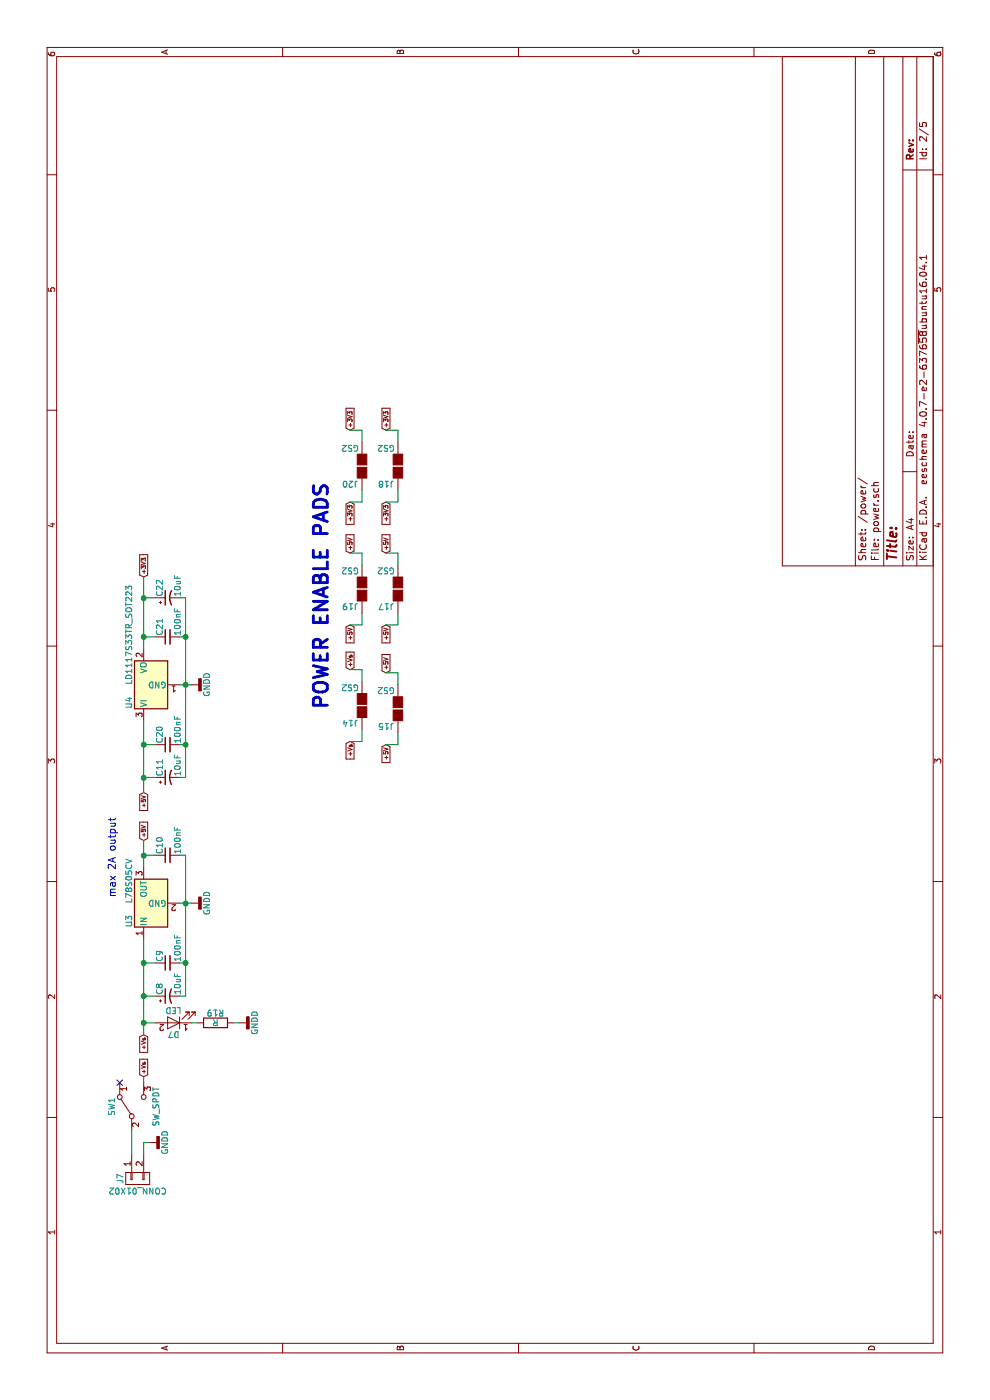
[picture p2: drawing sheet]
EESchema Schematic File Version 2
LIBS:power
LIBS:device
LIBS:switches
LIBS:relays
LIBS:motors
LIBS:transistors
LIBS:conn
LIBS:linear
LIBS:regul
LIBS:74xx
LIBS:cmos4000
LIBS:adc-dac
LIBS:memory
LIBS:xilinx
LIBS:microcontrollers
LIBS:dsp
LIBS:microchip
LIBS:analog_switches
LIBS:motorola
LIBS:texas
LIBS:intel
LIBS:audio
LIBS:interface
LIBS:digital-audio
LIBS:philips
LIBS:display
LIBS:cypress
LIBS:siliconi
LIBS:opto
LIBS:atmel
LIBS:contrib
LIBS:valves
LIBS:adc122s101
LIBS:l298_th
LIBS:transducer
LIBS:Proto1-cache
EELAYER 25 0
EELAYER END
$Descr A4 11693 8268
encoding utf-8
Sheet 2 5
Title ""
Date ""
Rev ""
Comp ""
Comment1 ""
Comment2 ""
Comment3 ""
Comment4 ""
$EndDescr
$Comp
L SW_SPDT SW1
U 1 1
P 2450 1100
F 0 "SW1" H 2450 1270 50  0000 C CNN
F 1 "SW_SPDT" H 2450 900 50  0000 C CNN
F 2 "BowlsEye:SPDT" H 2450 1100 50  0001 C CNN
F 3 "" H 2450 1100 50  0001 C CNN
F 4 "UofG" H 2450 1370 50  0001 C CNN "part#"
	1    2450 1100
	1    0    0    -1  
$EndComp
$Comp
L CONN_01X02 J7
U 1 1
P 1850 1150
F 0 "J7" H 1850 1300 50  0000 C CNN
F 1 "CONN_01X02" V 1950 1150 50  0000 C CNN
F 2 "Connectors_Terminal_Blocks:TerminalBlock_Altech_AK300-2_P5.00mm" H 1850 1150 50  0001 C CNN
F 3 "" H 1850 1150 50  0001 C CNN
F 4 "UofG" H 1850 1400 50  0001 C CNN "part#"
	1    1850 1150
	-1   0    0    -1  
$EndComp
$Comp
L CP1_Small C8
U 1 1
P 3375 1400
F 0 "C8" H 3385 1470 50  0000 L CNN
F 1 "10uF" H 3385 1320 50  0000 L CNN
F 2 "Capacitors_THT:CP_Radial_D5.0mm_P2.00mm" H 3375 1400 50  0001 C CNN
F 3 "" H 3375 1400 50  0001 C CNN
F 4 "UofG" H 3385 1570 50  0001 C CNN "part#"
	1    3375 1400
	1    0    0    -1  
$EndComp
$Comp
L C_Small C9
U 1 1
P 3650 1400
F 0 "C9" H 3660 1470 50  0000 L CNN
F 1 "100nF" H 3660 1320 50  0000 L CNN
F 2 "Capacitors_THT:C_Rect_L7.2mm_W3.0mm_P5.00mm_FKS2_FKP2_MKS2_MKP2" H 3650 1400 50  0001 C CNN
F 3 "" H 3650 1400 50  0001 C CNN
F 4 "UofG" H 3660 1570 50  0001 C CNN "part#"
	1    3650 1400
	1    0    0    -1  
$EndComp
$Comp
L C_Small C10
U 1 1
P 4550 1400
F 0 "C10" H 4560 1470 50  0000 L CNN
F 1 "100nF" H 4560 1320 50  0000 L CNN
F 2 "Capacitors_THT:C_Rect_L7.2mm_W3.0mm_P5.00mm_FKS2_FKP2_MKS2_MKP2" H 4550 1400 50  0001 C CNN
F 3 "" H 4550 1400 50  0001 C CNN
	1    4550 1400
	1    0    0    -1  
$EndComp
$Comp
L LD1117S33TR_SOT223 U4
U 1 1
P 5975 1200
F 0 "U4" H 5825 1325 50  0000 C CNN
F 1 "LD1117S33TR_SOT223" H 5975 1325 50  0000 L CNN
F 2 "TO_SOT_Packages_THT:TO-220-3_Horizontal" H 5975 1400 50  0001 C CNN
F 3 "" H 6075 950 50  0001 C CNN
F 4 "UofG" H 5825 1425 50  0001 C CNN "part#"
	1    5975 1200
	1    0    0    -1  
$EndComp
$Comp
L CP1_Small C11
U 1 1
P 5200 1400
F 0 "C11" H 5210 1470 50  0000 L CNN
F 1 "10uF" H 5210 1320 50  0000 L CNN
F 2 "Capacitors_THT:CP_Radial_D5.0mm_P2.00mm" H 5200 1400 50  0001 C CNN
F 3 "" H 5200 1400 50  0001 C CNN
	1    5200 1400
	1    0    0    -1  
$EndComp
$Comp
L C_Small C20
U 1 1
P 5475 1400
F 0 "C20" H 5485 1470 50  0000 L CNN
F 1 "100nF" H 5485 1320 50  0000 L CNN
F 2 "Capacitors_THT:C_Rect_L7.2mm_W3.0mm_P5.00mm_FKS2_FKP2_MKS2_MKP2" H 5475 1400 50  0001 C CNN
F 3 "" H 5475 1400 50  0001 C CNN
	1    5475 1400
	1    0    0    -1  
$EndComp
$Comp
L C_Small C21
U 1 1
P 6375 1400
F 0 "C21" H 6385 1470 50  0000 L CNN
F 1 "100nF" H 6385 1320 50  0000 L CNN
F 2 "Capacitors_THT:C_Rect_L7.2mm_W3.0mm_P5.00mm_FKS2_FKP2_MKS2_MKP2" H 6375 1400 50  0001 C CNN
F 3 "" H 6375 1400 50  0001 C CNN
	1    6375 1400
	1    0    0    -1  
$EndComp
$Comp
L CP1_Small C22
U 1 1
P 6700 1400
F 0 "C22" H 6710 1470 50  0000 L CNN
F 1 "10uF" H 6710 1320 50  0000 L CNN
F 2 "Capacitors_THT:CP_Radial_D5.0mm_P2.00mm" H 6700 1400 50  0001 C CNN
F 3 "" H 6700 1400 50  0001 C CNN
	1    6700 1400
	1    0    0    -1  
$EndComp
$Comp
L L7805 U3
U 1 1
P 4150 1200
F 0 "U3" H 4000 1325 50  0000 C CNN
F 1 "L78S05CV" H 4150 1325 50  0000 L CNN
F 2 "TO_SOT_Packages_THT:TO-220-3_Horizontal" H 4175 1050 50  0001 L CIN
F 3 "" H 4150 1150 50  0001 C CNN
F 4 "UofG" H 4000 1425 50  0001 C CNN "part#"
	1    4150 1200
	1    0    0    -1  
$EndComp
$Comp
L LED D7
U 1 1
P 3150 1450
F 0 "D7" H 3150 1550 50  0000 C CNN
F 1 "LED" H 3150 1350 50  0000 C CNN
F 2 "LEDs:LED_D3.0mm" H 3150 1450 50  0001 C CNN
F 3 "" H 3150 1450 50  0001 C CNN
F 4 "UofG" H 3150 1650 50  0001 C CNN "part#"
	1    3150 1450
	0    -1   -1   0   
$EndComp
$Comp
L R R19
U 1 1
P 3150 1800
F 0 "R19" V 3230 1800 50  0000 C CNN
F 1 "R" V 3150 1800 50  0000 C CNN
F 2 "Resistors_THT:R_Axial_DIN0207_L6.3mm_D2.5mm_P10.16mm_Horizontal" V 3080 1800 50  0001 C CNN
F 3 "" H 3150 1800 50  0001 C CNN
F 4 "UofG" H 3230 1900 50  0001 C CNN "part#"
	1    3150 1800
	1    0    0    -1  
$EndComp
$Comp
L GS2 J18
U 1 1
P 7800 3325
F 0 "J18" H 7900 3475 50  0000 C CNN
F 1 "GS2" H 7900 3176 50  0000 C CNN
F 2 "Connectors:GS2" V 7874 3325 50  0001 C CNN
F 3 "" H 7800 3325 50  0001 C CNN
	1    7800 3325
	0    -1   -1   0   
$EndComp
$Comp
L GS2 J14
U 1 1
P 5800 3025
F 0 "J14" H 5900 3175 50  0000 C CNN
F 1 "GS2" H 5900 2876 50  0000 C CNN
F 2 "Connectors:GS2" V 5874 3025 50  0001 C CNN
F 3 "" H 5800 3025 50  0001 C CNN
	1    5800 3025
	0    -1   -1   0   
$EndComp
$Comp
L GS2 J19
U 1 1
P 6775 3025
F 0 "J19" H 6875 3175 50  0000 C CNN
F 1 "GS2" H 6875 2876 50  0000 C CNN
F 2 "Connectors:GS2" V 6849 3025 50  0001 C CNN
F 3 "" H 6775 3025 50  0001 C CNN
	1    6775 3025
	0    -1   -1   0   
$EndComp
$Comp
L GS2 J20
U 1 1
P 7800 3025
F 0 "J20" H 7900 3175 50  0000 C CNN
F 1 "GS2" H 7900 2876 50  0000 C CNN
F 2 "Connectors:GS2" V 7874 3025 50  0001 C CNN
F 3 "" H 7800 3025 50  0001 C CNN
	1    7800 3025
	0    -1   -1   0   
$EndComp
$Comp
L GS2 J17
U 1 1
P 6775 3325
F 0 "J17" H 6875 3475 50  0000 C CNN
F 1 "GS2" H 6875 3176 50  0000 C CNN
F 2 "Connectors:GS2" V 6849 3325 50  0001 C CNN
F 3 "" H 6775 3325 50  0001 C CNN
	1    6775 3325
	0    -1   -1   0   
$EndComp
$Comp
L GS2 J15
U 1 1
P 5775 3325
F 0 "J15" H 5875 3475 50  0000 C CNN
F 1 "GS2" H 5875 3176 50  0000 C CNN
F 2 "Connectors:GS2" V 5849 3325 50  0001 C CNN
F 3 "" H 5775 3325 50  0001 C CNN
	1    5775 3325
	0    -1   -1   0   
$EndComp
$Comp
L GNDD #PWR01
U 1 1
P 2150 1250
F 0 "#PWR01" H 2150 1000 50  0001 C CNN
F 1 "GNDD" H 2150 1125 50  0000 C CNN
F 2 "" H 2150 1250 50  0001 C CNN
F 3 "" H 2150 1250 50  0001 C CNN
	1    2150 1250
	1    0    0    -1  
$EndComp
$Comp
L GNDD #PWR02
U 1 1
P 3150 2000
F 0 "#PWR02" H 3150 1750 50  0001 C CNN
F 1 "GNDD" H 3150 1875 50  0000 C CNN
F 2 "" H 3150 2000 50  0001 C CNN
F 3 "" H 3150 2000 50  0001 C CNN
	1    3150 2000
	1    0    0    -1  
$EndComp
$Comp
L GNDD #PWR03
U 1 1
P 4150 1600
F 0 "#PWR03" H 4150 1350 50  0001 C CNN
F 1 "GNDD" H 4150 1475 50  0000 C CNN
F 2 "" H 4150 1600 50  0001 C CNN
F 3 "" H 4150 1600 50  0001 C CNN
	1    4150 1600
	1    0    0    -1  
$EndComp
$Comp
L GNDD #PWR04
U 1 1
P 5975 1600
F 0 "#PWR04" H 5975 1350 50  0001 C CNN
F 1 "GNDD" H 5975 1475 50  0000 C CNN
F 2 "" H 5975 1600 50  0001 C CNN
F 3 "" H 5975 1600 50  0001 C CNN
	1    5975 1600
	1    0    0    -1  
$EndComp
Text GLabel 4675 1200 2    35   Input ~ 0
+5V
Text GLabel 6875 1200 2    35   Input ~ 0
+3V3
Text GLabel 5075 1200 0    35   Input ~ 0
+5V
Text Notes 4200 975  0    60   ~ 0
max 2A output
Text Notes 5775 2750 0    118  ~ 24
POWER ENABLE PADS
Text GLabel 7500 3225 0    35   Input ~ 0
+3V3
Text GLabel 8100 3225 2    35   Input ~ 0
+3V3
Text GLabel 2700 1200 2    35   Input ~ 0
+Vs
Text GLabel 3050 1200 0    35   Input ~ 0
+Vs
Text GLabel 5500 2925 0    35   Input ~ 0
+Vs
Text GLabel 6100 2925 2    35   Input ~ 0
+Vs
Text GLabel 7500 2925 0    35   Input ~ 0
+3V3
Text GLabel 8100 2925 2    35   Input ~ 0
+3V3
Text GLabel 6475 2925 0    35   Input ~ 0
+5V
Text GLabel 7075 2925 2    35   Input ~ 0
+5V
Text GLabel 7075 3225 2    35   Input ~ 0
+5V
Text GLabel 6475 3225 0    35   Input ~ 0
+5V
Text GLabel 6075 3225 2    35   Input ~ 0
+5V
Text GLabel 5475 3225 0    35   Input ~ 0
+5V
Wire Wire Line
	3050 1200 3850 1200
Wire Wire Line
	2050 1200 2150 1200
Wire Wire Line
	2150 1200 2150 1250
Wire Wire Line
	4150 1500 4150 1600
Wire Wire Line
	4450 1200 4675 1200
Wire Wire Line
	3650 1500 3650 1550
Wire Wire Line
	3375 1550 4550 1550
Wire Wire Line
	4550 1550 4550 1500
Wire Wire Line
	4550 1200 4550 1300
Wire Wire Line
	3650 1200 3650 1300
Wire Wire Line
	3375 1200 3375 1300
Wire Wire Line
	3375 1550 3375 1500
Wire Wire Line
	5075 1200 5675 1200
Wire Wire Line
	5975 1500 5975 1600
Wire Wire Line
	6275 1200 6875 1200
Wire Wire Line
	5475 1500 5475 1550
Wire Wire Line
	5200 1550 6700 1550
Wire Wire Line
	6375 1550 6375 1500
Wire Wire Line
	6375 1200 6375 1300
Wire Wire Line
	5475 1200 5475 1300
Wire Wire Line
	5200 1200 5200 1300
Wire Wire Line
	5200 1550 5200 1500
Wire Wire Line
	6700 1300 6700 1200
Wire Wire Line
	6700 1550 6700 1500
Wire Wire Line
	3150 1300 3150 1200
Wire Wire Line
	3150 1600 3150 1650
Wire Wire Line
	3150 1950 3150 2000
Wire Wire Line
	2050 1100 2250 1100
Wire Wire Line
	7600 3325 7500 3325
Wire Wire Line
	7500 3325 7500 3225
Wire Wire Line
	8000 3325 8100 3325
Wire Wire Line
	8100 3325 8100 3225
Wire Wire Line
	2650 1200 2700 1200
Wire Wire Line
	6000 3025 6100 3025
Wire Wire Line
	6100 3025 6100 2925
Wire Wire Line
	5600 3025 5500 3025
Wire Wire Line
	5500 3025 5500 2925
Wire Wire Line
	7600 3025 7500 3025
Wire Wire Line
	7500 3025 7500 2925
Wire Wire Line
	8000 3025 8100 3025
Wire Wire Line
	8100 3025 8100 2925
Wire Wire Line
	6575 3025 6475 3025
Wire Wire Line
	6475 3025 6475 2925
Wire Wire Line
	6975 3025 7075 3025
Wire Wire Line
	7075 3025 7075 2925
Wire Wire Line
	7075 3325 7075 3225
Wire Wire Line
	6975 3325 7075 3325
Wire Wire Line
	6475 3325 6475 3225
Wire Wire Line
	6575 3325 6475 3325
Wire Wire Line
	6075 3325 6075 3225
Wire Wire Line
	5975 3325 6075 3325
Wire Wire Line
	5475 3325 5475 3225
Wire Wire Line
	5575 3325 5475 3325
Connection ~ 3650 1200
Connection ~ 4550 1200
Connection ~ 4150 1550
Connection ~ 3375 1200
Connection ~ 3650 1550
Connection ~ 5475 1200
Connection ~ 6375 1200
Connection ~ 5975 1550
Connection ~ 5200 1200
Connection ~ 5475 1550
Connection ~ 6700 1200
Connection ~ 6375 1550
Connection ~ 3150 1200
NoConn ~ 2650 1000
$EndSCHEMATC
